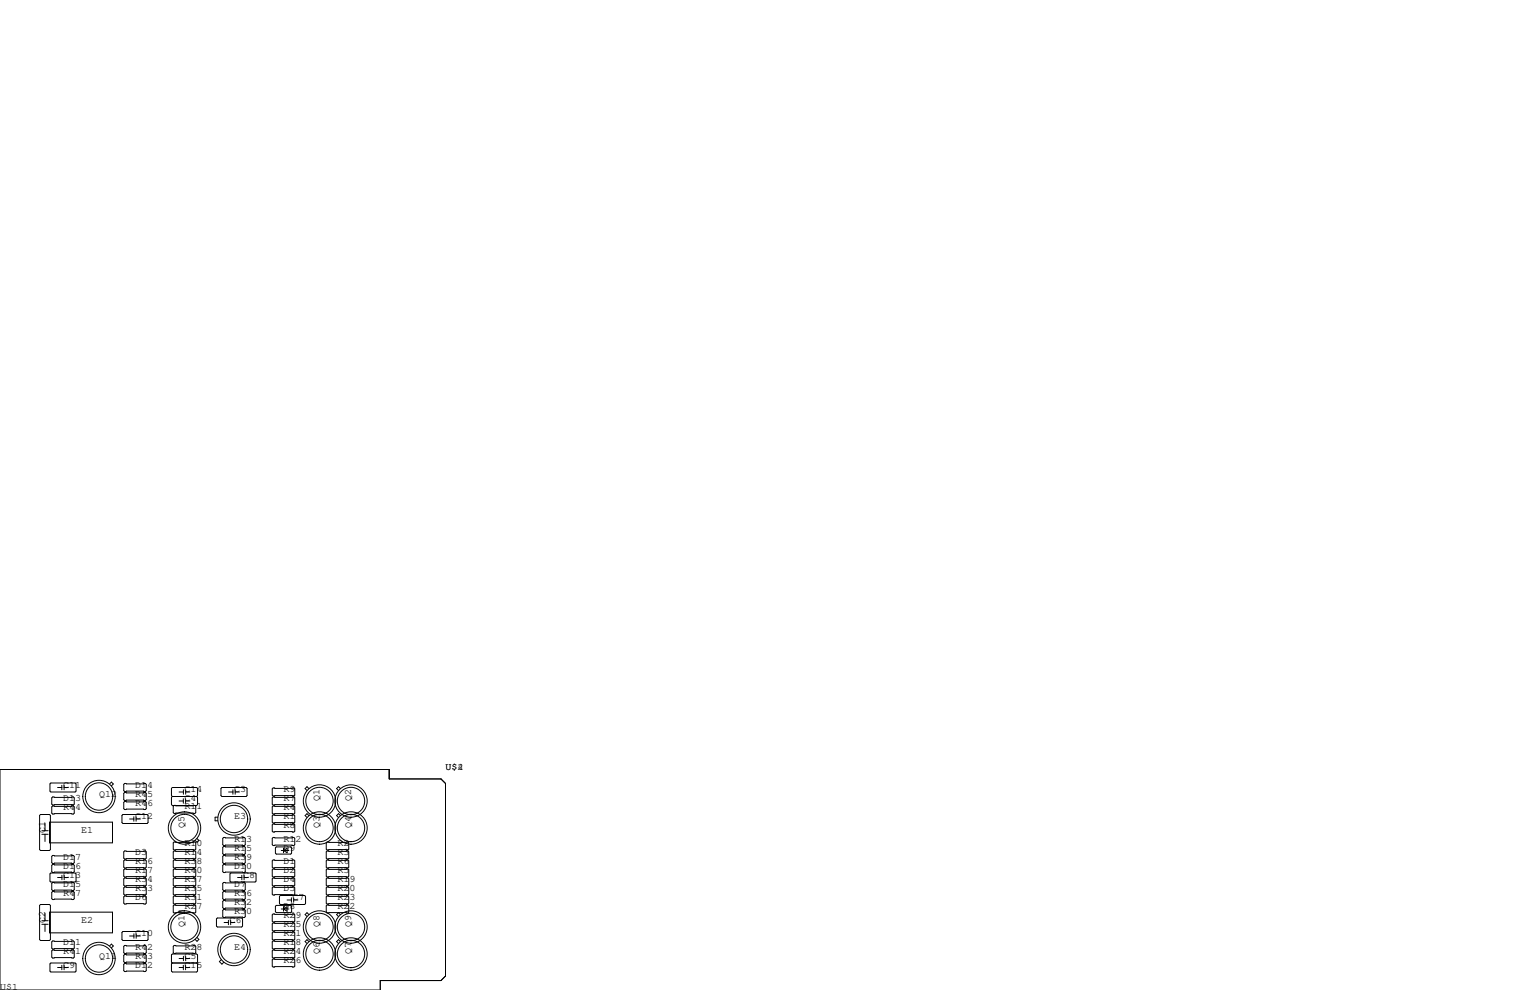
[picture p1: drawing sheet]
<svg xmlns="http://www.w3.org/2000/svg" width="432mm" height="279mm" viewBox="0 0 432 279" stroke-linecap="round" stroke-linejoin="round" font-family="sans-serif">
<g fill="none" stroke="#000" stroke-width=".28">
<path d="M0 217.2h109.9v2.6h14.6l1.2 1.3v54.4l-1.2 1.2h-17.2v2.7h-107.3zM11.4 229.9h2.6l.2 .2v9.7l-.2 .2h-2.6l-.2-.2v-9.7zM11.8 234.4h1.8M11.8 235.5h1.8M12.7 232.4v2M12.7 235.5v2M14 232h17.8v5.9h-17.8zM14.4 221h6.8l.3 .2v2.1l-.3 .2h-6.8l-.3-.2v-2.1zM14.9 227.5h5.8l.3 .2v1.8l-.3 .2h-5.8l-.3-.2v-1.8zM14.9 224.9h5.8l.3 .3v1.7l-.3 .3h-5.8l-.3-.3v-1.7zM16.3 222.2h1.1M17.4 221.6v1.3"/>
<path d="M18.1 221.6v1.3M18.1 222.2h1.2M30.9 221.3l.5-.6 .6 .6-.6 .5M34.7 229.9h6.8l.3 .2v2.1l-.3 .2h-6.8l-.3-.2v-2.1zM35.2 226.2h5.8l.3 .2v1.8l-.3 .3h-5.8l-.3-.3v-1.8zM35.2 223.6h5.8l.3 .3v1.8l-.3 .2h-5.8l-.3-.2v-1.8zM35.2 221.1h5.8l.3 .3v1.7l-.3 .3h-5.8l-.3-.3v-1.7zM36.6 231.1h1.2M37.8 230.5v1.3M38.4 230.5v1.3M38.4 231.1h1.2M48.6 224.8l-.2-.3v-2l.2-.3h6.9l.3 .3v2l-.3 .3"/>
<path d="M48.6 224.8l-.2 .2v2.1l.2 .2h6.9l.3-.2v-2.1l-.3-.2M48.6 224.8h6.9M49.1 237.6h5.9l.2 .3v1.7l-.2 .3h-5.9l-.2-.3v-1.7zM49.1 227.3l-.2 .3v1.7l.2 .3h5.9l.2-.3v-1.7l-.2-.3M49.5 227.3h5.1M50.5 223.5h1.3M50.5 226.1h1.2M51.7 225.4v1.3M51.8 222.9v1.3M52.4 225.4v1.3M52.4 226.1h1.2M52.4 223.5h1.2"/>
<path d="M52.4 222.9v1.3M55.6 236.7l.5 .5-.5 .5-.5-.5M61.5 230.6h-.8v1h.8M62.4 222.5l.2-.3h6.9l.2 .3v2l-.2 .3h-6.9l-.2-.3zM63.1 238.9h5.9l.2 .2v1.8l-.2 .3h-5.9l-.2-.3v-1.8zM63.1 236.3h5.9l.2 .3v1.8l-.2 .2h-5.9l-.2-.2v-1.8zM64.5 223.5h1.2M65.7 222.9v1.3M66.4 223.5h1.2M66.4 222.9v1.3M77.1 230h5.8l.3 .3v1.7l-.3 .3h-5.8l-.3-.3v-1.7zM77.1 222.4h5.8l.3 .2v1.8l-.3 .3h-5.8l-.3-.3v-1.8z"/>
<path d="M77.1 224.9h5.8l.3 .3v1.7l-.3 .3h-5.8l-.3-.3v-1.7zM77.1 227.5h5.8l.3 .2v1.8l-.3 .2h-5.8l-.3-.2v-1.8zM77.1 232.5h5.8l.3 .3v1.8l-.3 .2h-5.8l-.3-.2v-1.8zM77.1 236.3h5.8l.3 .3v1.8l-.3 .2h-5.8l-.3-.2v-1.8zM78 239h4l.3 .3v1.5l-.3 .2h-4l-.3-.2v-1.5zM80.3 239.4h-.3v1.3M87.2 230.2l-.6-.6-.5 .6 .5 .5M87.2 222.6l-.6-.6-.5 .6 .5 .5M92.3 237.6h5.9l.2 .3v1.7l-.2 .3h-5.9l-.2-.3v-1.7zM96.1 230.2l-.6-.6-.5 .6 .5 .5M96.1 222.6l-.6-.6-.5 .6 .5 .5M11.2 255.5l.2-.2h2.6l.2 .2v9.7l-.2 .2h-2.6l-.2-.2z"/>
<path d="M11.8 259.8h1.8M12.7 257.8v2M14 257.4h17.8v5.9h-17.8zM14.1 246.6l.3-.2h6.8l.3 .2v2.1l-.3 .2h-6.8l-.3-.2zM14.9 241.4h5.8l.3 .3v1.8l-.3 .2h-5.8l-.3-.2v-1.8zM14.9 244h5.8l.3 .2v1.8l-.3 .3h-5.8l-.3-.3v-1.8zM14.9 249h5.8l.3 .3v1.8l-.3 .2h-5.8l-.3-.2v-1.8zM14.9 251.6h5.8l.3 .2v1.8l-.3 .3h-5.8l-.3-.3v-1.8zM16.3 247.6h1.2M17.5 247v1.3M18.1 247.6h1.2M18.1 247v1.3"/>
<path d="M35.2 240.2h5.8l.3 .2v1.8l-.3 .2h-5.8l-.3-.2v-1.8zM35.2 242.7h5.8l.3 .3v1.7l-.3 .3h-5.8l-.3-.3v-1.7zM35.2 245.2h5.8l.3 .3v1.8l-.3 .2h-5.8l-.3-.2v-1.8zM35.2 247.8h5.8l.3 .2v1.8l-.3 .3h-5.8l-.3-.3v-1.8zM35.2 250.3h5.8l.3 .3v1.7l-.3 .3h-5.8l-.3-.3v-1.7zM35.2 252.9h5.8l.3 .2v1.8l-.3 .2h-5.8l-.3-.2v-1.8zM48.9 245.5l.2-.3h5.9l.2 .3v1.8l-.2 .2h-5.9l-.2-.2zM48.9 248l.2-.2h5.9l.2 .2v1.8l-.2 .3h-5.9l-.2-.3zM48.9 250.6l.2-.3h5.9l.2 .3v1.7l-.2 .3h-5.9l-.2-.3zM48.9 253.1l.2-.2h5.9l.2 .2v1.8l-.2 .2h-5.9l-.2-.2zM48.9 255.7l.2-.3h5.9l.2 .3v1.7l-.2 .3h-5.9l-.2-.3zM49.1 240.2h5.9l.2 .2v1.8l-.2 .2h-5.9l-.2-.2v-1.8z"/>
<path d="M49.1 242.7h5.9l.2 .3v1.7l-.2 .3h-5.9l-.2-.3v-1.7zM61.1 259.3l.2-.2h6.9l.3 .2v2.1l-.3 .2h-6.9l-.2-.2zM62.9 254.4l.2-.3h5.9l.2 .3v1.8l-.2 .2h-5.9l-.2-.2zM62.9 256.9l.2-.2h5.9l.2 .2v1.8l-.2 .3h-5.9l-.2-.3zM62.9 251.8l.2-.2h5.9l.2 .2v1.8l-.2 .3h-5.9l-.2-.3zM62.9 249.3l.2-.3h5.9l.2 .3v1.8l-.2 .2h-5.9l-.2-.2zM63.1 244h5.9l.2 .2v1.8l-.2 .3h-5.9l-.2-.3v-1.8zM63.1 241.4h5.9l.2 .3v1.8l-.2 .2h-5.9l-.2-.2v-1.8zM64.5 259.7v1.3M64.9 246.6l.3-.2h6.8l.3 .2v2.1l-.3 .2h-6.8l-.3-.2zM65.1 259.7v1.3M67.1 247.6h1.1"/>
<path d="M68.2 247v1.3M68.9 247v1.3M68.9 247.6h1.2M76.8 245.5l.3-.3h5.8l.3 .3v1.8l-.3 .2h-5.8l-.3-.2zM76.8 248l.3-.2h5.8l.3 .2v1.8l-.3 .3h-5.8l-.3-.3zM76.8 250.6l.3-.3h5.8l.3 .3v1.7l-.3 .3h-5.8l-.3-.3zM76.8 258.2l.3-.3h5.8l.3 .3v1.8l-.3 .2h-5.8l-.3-.2zM77.1 242.7h5.8l.3 .3v1.7l-.3 .3h-5.8l-.3-.3v-1.7zM77.7 255.8l.3-.3h4l.3 .3v1.5l-.3 .3h-4l-.3-.3zM78.9 253l.2-.3h6.9l.2 .3v2l-.2 .3h-6.9l-.2-.3zM79.4 240h2.1M79.4 256.5h2.1"/>
<path d="M80 240l1-.6v1.3zM80 256.5l1-.6v1.3zM80.3 255.9h-.3v1.3M81 254h1.2M82.2 253.4v1.2M82.9 254h1.2M82.9 253.4v1.2M87.2 258.1l-.6-.5-.5 .5 .5 .5M92.1 245.5l.2-.3h5.9l.2 .3v1.8l-.2 .2h-5.9l-.2-.2zM92.1 248l.2-.2h5.9l.2 .2v1.8l-.2 .3h-5.9l-.2-.3zM92.1 250.6l.2-.3h5.9l.2 .3v1.7l-.2 .3h-5.9l-.2-.3zM92.1 253.1l.2-.2h5.9l.2 .2v1.8l-.2 .2h-5.9l-.2-.2z"/>
<path d="M92.1 255.7l.2-.3h5.9l.2 .3v1.7l-.2 .3h-5.9l-.2-.3zM92.3 240.2h5.9l.2 .2v1.8l-.2 .2h-5.9l-.2-.2v-1.8zM92.3 242.7h5.9l.2 .3v1.7l-.2 .3h-5.9l-.2-.3v-1.7zM96.1 258.1l-.6-.5-.5 .5 .5 .5M11.8 260.9h1.8M12.7 260.9v2M14.1 272l.3-.2h6.8l.3 .2v2.1l-.3 .2h-6.8l-.3-.2zM14.6 265.8l.3-.2h5.8l.3 .2v1.8l-.3 .2h-5.8l-.3-.2zM14.6 268.4l.3-.3h5.8l.3 .3v1.7l-.3 .3h-5.8l-.3-.3zM16.3 273h1.1M17.4 272.4v1.3M18.1 272.4v1.3"/>
<path d="M18.1 273h1.2M30.9 267l.5-.6 .6 .6-.6 .5M34.4 263.1l.3-.2h6.8l.3 .2v2.1l-.3 .2h-6.8l-.3-.2zM35.2 271.9h5.8l.3 .3v1.7l-.3 .3h-5.8l-.3-.3v-1.7zM35.2 266.8h5.8l.3 .3v1.8l-.3 .2h-5.8l-.3-.2v-1.8zM35.2 269.4h5.8l.3 .2v1.8l-.3 .3h-5.8l-.3-.3v-1.8zM36.6 264.2h1.2M37.8 263.5v1.3M38.4 264.2h1.2M38.4 263.5v1.3M48.6 271.8h6.9M48.6 271.8l-.2 .2v2.1l.2 .2h6.9l.3-.2v-2.1l-.3-.2"/>
<path d="M48.6 271.8l-.2-.3v-2l.2-.3h6.9l.3 .3v2l-.3 .3M48.9 267.1l.2-.3h5.9l.2 .3v1.8l-.2 .2h-5.9l-.2-.2zM50.5 273h1.2M50.5 270.5h1.3M51.7 272.4v1.3M51.8 269.9v1.2M52.4 273h1.2M52.4 272.4v1.3M52.4 269.9v1.2M52.4 270.5h1.2M55.6 264.6l.5 .5-.5 .6-.5-.6M62.4 270.8l-.5 .6 .7 .7 .6-.5"/>
<path d="M63.2 260.3h1.3M65.1 260.3h1.2M76.8 260.7l.3-.2h5.8l.3 .2v1.8l-.3 .3h-5.8l-.3-.3zM76.8 263.3l.3-.3h5.8l.3 .3v1.7l-.3 .3h-5.8l-.3-.3zM76.8 265.8l.3-.2h5.8l.3 .2v1.8l-.3 .2h-5.8l-.3-.2zM76.8 268.4l.3-.3h5.8l.3 .3v1.7l-.3 .3h-5.8l-.3-.3zM76.8 270.9l.3-.3h5.8l.3 .3v1.8l-.3 .2h-5.8l-.3-.2zM87.2 265.7l-.6-.5-.5 .5 .5 .6M96.1 265.7l-.6-.5-.5 .5 .5 .6"/>
<circle cx="27.9" cy="224.8" r="4.6"/>
<circle cx="27.9" cy="224.8" r="3.9"/>
<circle cx="52.1" cy="233.7" r="3.9"/>
<circle cx="52.1" cy="233.7" r="4.6"/>
<circle cx="66" cy="231.1" r="3.9"/>
<circle cx="66" cy="231.1" r="4.6"/>
<circle cx="90.2" cy="226.1" r="4.6"/>
<circle cx="90.2" cy="233.7" r="4.6"/>
<circle cx="90.2" cy="226.1" r="3.9"/>
<circle cx="90.2" cy="233.7" r="3.9"/>
<circle cx="99.1" cy="226.1" r="4.6"/>
<circle cx="99.1" cy="233.7" r="4.6"/>
<circle cx="99.1" cy="226.1" r="3.9"/>
<circle cx="99.1" cy="233.7" r="3.9"/>
<circle cx="27.9" cy="270.5" r="3.9"/>
<circle cx="27.9" cy="270.5" r="4.6"/>
<circle cx="52.1" cy="261.6" r="3.9"/>
<circle cx="52.1" cy="261.6" r="4.6"/>
<circle cx="66" cy="268" r="4.6"/>
<circle cx="66" cy="268" r="3.9"/>
<circle cx="90.2" cy="269.2" r="4.6"/>
<circle cx="90.2" cy="261.6" r="4.6"/>
<circle cx="90.2" cy="269.2" r="3.9"/>
<circle cx="90.2" cy="261.6" r="3.9"/>
<circle cx="99.1" cy="261.6" r="4.6"/>
<circle cx="99.1" cy="269.2" r="4.6"/>
<circle cx="99.1" cy="269.2" r="3.9"/>
<circle cx="99.1" cy="261.6" r="3.9"/>
</g>
<g font-size="2.8">
<text x="125.7" y="217.2">U$4</text>
<text x="125.7" y="217.2">U$2</text>
<text x="17.8" y="222.2">C11</text>
<text x="17.8" y="226.1">D13</text>
<text x="27.9" y="224.8">Q12</text>
<text x="38.1" y="224.8">R45</text>
<text x="38.1" y="227.3">R46</text>
<text x="38.1" y="222.2">D14</text>
<text x="52.1" y="223.5">C14</text>
<text x="52.1" y="226.1">C4</text>
<text x="66" y="223.5">C3</text>
<text x="80" y="226.1">R7</text>
<text x="80" y="223.5">R9</text>
<text x="90.2" y="226.1" transform="rotate(-90 90.2 226.1)">Q1</text>
<text x="99.1" y="226.1" transform="rotate(-90 99.1 226.1)">Q2</text>
<text x="17.8" y="228.6">R44</text>
<text x="38.1" y="231.1">C12</text>
<text x="52.1" y="233.7" transform="rotate(-90 52.1 233.7)">Q5</text>
<text x="52.1" y="228.4">R11</text>
<text x="66" y="231.1">E3</text>
<text x="80" y="231.1">R1</text>
<text x="80" y="228.6">R4</text>
<text x="80" y="233.7">R8</text>
<text x="90.2" y="233.7" transform="rotate(-90 90.2 233.7)">Q3</text>
<text x="99.1" y="233.7" transform="rotate(-90 99.1 233.7)">Q4</text>
<text x="12.7" y="234.9" transform="rotate(-90 12.7 234.9)">C1</text>
<text x="22.9" y="234.9">E1</text>
<text x="52.1" y="238.8">R10</text>
<text x="66" y="237.5">R13</text>
<text x="80" y="237.5">R12</text>
<text x="95.2" y="238.8">R2</text>
<text x="17.8" y="245.1">D16</text>
<text x="17.8" y="242.6">D17</text>
<text x="38.1" y="243.8">R16</text>
<text x="38.1" y="241.3">D3</text>
<text x="52.1" y="241.3">R14</text>
<text x="52.1" y="243.8">R38</text>
<text x="66" y="240">R15</text>
<text x="66" y="242.6">R39</text>
<text x="66" y="245.1">D10</text>
<text x="80" y="243.8">D1</text>
<text x="80" y="240">D9</text>
<text x="95.2" y="241.3">R3</text>
<text x="95.2" y="243.8">R6</text>
<text x="17.8" y="250.2">D15</text>
<text x="17.8" y="247.6">C13</text>
<text x="38.1" y="246.4">R17</text>
<text x="38.1" y="251.5">R33</text>
<text x="38.1" y="248.9">R34</text>
<text x="52.1" y="251.5">R35</text>
<text x="52.1" y="248.9">R37</text>
<text x="52.1" y="246.4">R40</text>
<text x="66" y="250.2">D7</text>
<text x="68.6" y="247.6">C8</text>
<text x="80" y="246.4">D2</text>
<text x="80" y="248.9">D4</text>
<text x="80" y="251.5">D5</text>
<text x="95.2" y="246.4">R5</text>
<text x="95.2" y="248.9">R19</text>
<text x="95.2" y="251.5">R20</text>
<text x="17.8" y="252.7">R47</text>
<text x="38.1" y="254">D6</text>
<text x="52.1" y="254">R31</text>
<text x="52.1" y="256.5">R27</text>
<text x="66" y="252.7">R36</text>
<text x="66" y="257.8">R30</text>
<text x="66" y="255.3">R32</text>
<text x="80" y="256.5">D8</text>
<text x="82.5" y="254">C7</text>
<text x="95.2" y="256.5">R22</text>
<text x="95.2" y="254">R23</text>
<text x="12.7" y="260.3" transform="rotate(-90 12.7 260.3)">C2</text>
<text x="22.9" y="260.3">E2</text>
<text x="52.1" y="261.6" transform="rotate(-90 52.1 261.6)">Q10</text>
<text x="64.8" y="260.3">C6</text>
<text x="80" y="261.6">R25</text>
<text x="80" y="259.1">R29</text>
<text x="90.2" y="261.6" transform="rotate(-90 90.2 261.6)">Q8</text>
<text x="99.1" y="261.6" transform="rotate(-90 99.1 261.6)">Q9</text>
<text x="17.8" y="269.2">R41</text>
<text x="17.8" y="266.7">D11</text>
<text x="38.1" y="268">R42</text>
<text x="38.1" y="264.2">C10</text>
<text x="52.1" y="268">R28</text>
<text x="66" y="268">E4</text>
<text x="80" y="266.7">R18</text>
<text x="80" y="264.2">R21</text>
<text x="80" y="269.2">R24</text>
<text x="90.2" y="269.2" transform="rotate(-90 90.2 269.2)">Q6</text>
<text x="99.1" y="269.2" transform="rotate(-90 99.1 269.2)">Q7</text>
<text x="17.8" y="273">C9</text>
<text x="27.9" y="270.5">Q11</text>
<text x="38.1" y="270.5">R43</text>
<text x="38.1" y="273">D12</text>
<text x="52.1" y="273">C15</text>
<text x="52.1" y="270.5">C5</text>
<text x="80" y="271.8">R26</text>
<text x="0" y="279.4">U$1</text>
</g>
</svg>
